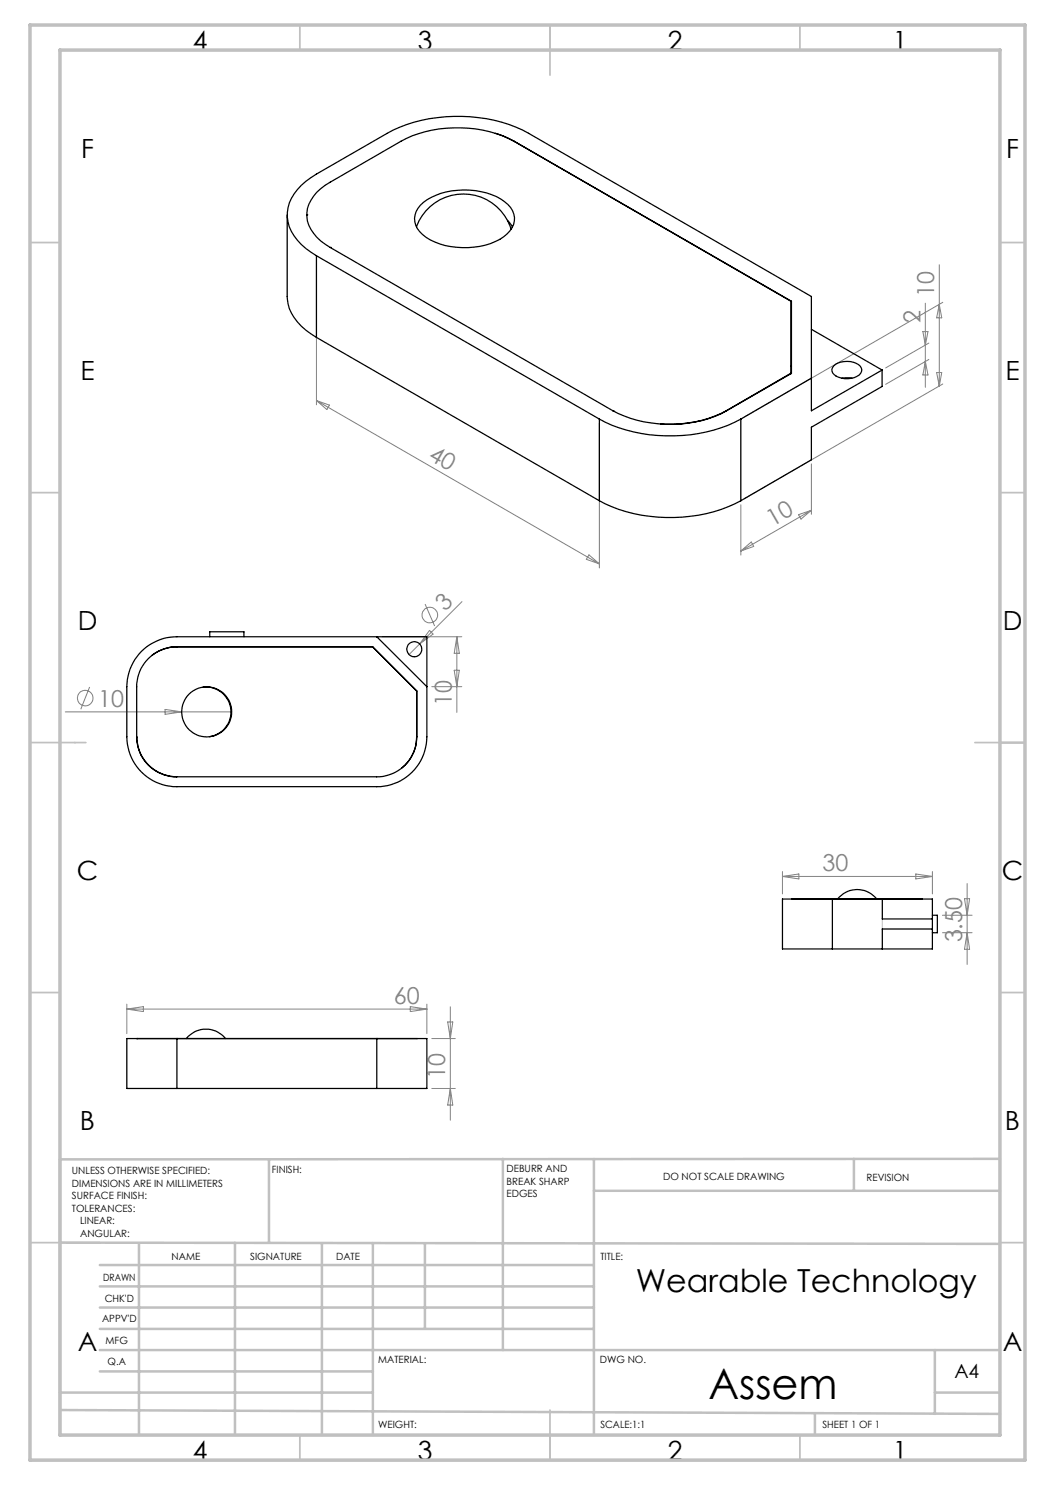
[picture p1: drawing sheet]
<svg xmlns="http://www.w3.org/2000/svg" width="210mm" height="297mm" viewBox="0 0 210 297" stroke-linecap="round" stroke-linejoin="round" font-family="sans-serif">
<g fill="none" stroke="#808080" stroke-width=".2">
<path d="M63.3 52v29M187.9 52.9v24.3M184.6 66.3h1l-.5 2.7zM185.1 60.6v16.9M185.1 72.3l.5 2.7h-1zM185.8 68.6l-8.7 5M185.8 71.9l-8.7 5M187.3 74.5h1l-.4 2.7zM187.9 60.9l.4 2.7h-1zM188.6 60.5l-39.7 22.9M188.6 76.8l-39.7 22.9M63.3 80.1l56.6 32.7"/>
<path d="M63.3 80.1l2.6 .9-.5 .9zM119.9 84.6v29M162.3 92.8v10.1M117.8 111l2.1 1.8-2.6-.9zM148.2 101v10M148.2 110.2l2-1.8 .5 .9zM159.7 102.9l2.6-.8-2.1 1.7zM162.3 102.1l-14.1 8.1M17.9 137.4l-1.7 4.4M76.4 127.3h16M85 120.8l1.9 4.4M85.9 126.1l.7 .7-2.7 2z"/>
<path d="M86.4 137.3h6M90.8 134.1h1.1l-.5 3.2zM91.4 127.3v15.2M91.4 127.3l.5 3.4h-1.1zM92.4 120.3l-10.6 10.6M13.1 142.4h33.2M33 141.9l3.3 .5-3.3 .5zM156.5 174.3v4.5M156.5 175.3h30M156.5 175.3l3.3-.5v1zM183.2 174.8l3.3 .5-3.3 .5zM186.5 174.3v4.5"/>
<path d="M192.9 179.7h1l-.5 3.4zM193.4 176.7v16.2M188.5 183.1h5.9M188.5 186.5h5.9M193.4 186.5l.5 3.4h-1zM25.4 200.8v5.9M25.4 201.8h60M25.4 201.8l3.3-.5v1zM82.1 201.3l3.3 .5-3.3 .5zM85.4 200.8v5.9M86.4 207.7h4.7M86.4 217.7h4.7"/>
<path d="M89.5 204.4h1.1l-.5 3.3zM90.1 201.4v22.6M90.1 217.7l.5 3.3h-1.1z"/>
<circle cx="17" cy="139.6" r="1.55"/>
<circle cx="86" cy="123" r="1.55"/>
</g>
<path d="M176.5 183.8v2" fill="none" stroke="#c0c0c0" stroke-width=".2"/>
<g fill="none" stroke="#c0c0c0" stroke-width=".35">
<path d="M60 5v5M110 5v10M160 5v5M6 48.5h6M200 48.5h5M6 98.5h6M200 98.5h5M6 148.5h11.2M195 148.5h10M6 198.5h6M200 198.5h5M6 248.5h14"/>
<path d="M200 248.5h5M60 287v5M110 282v10M160 287v5"/>
</g>
<g fill="none" stroke="#c0c0c0" stroke-width=".5">
<path d="M53.8 231.9v16.7M100.6 231.8v38.2M118.8 231.8v55.2M118.8 238.2h81.2M170.8 231.8v6.4M200 231.8l-188 .1v55.1M12 248.5l188 .3M20 257.3h98.8M20 253h98.8M27.8 248.8v38.2M47 248.6v38.4M64.4 248.8v38.2"/>
<path d="M74.6 248.6v38.4M85 248.8v17M12 278.5h62.6M20 265.8h98.8M20 261.5h98.8M20 274.3h54.6M20 270h180M187 278.5h13M187 270v12.8M12 282l188 .8M163 282.8v4.2"/>
</g>
<path d="M6 5h199v287h-199zM12 10h188v277h-188z" fill="none" stroke="#c0c0c0" stroke-width=".7"/>
<g fill="none" stroke="#000" stroke-width=".25">
<path d="M99.1 26.7l1.5 .5 2.3 1.1M102.9 28.3h.1M57.4 43v16.3a9.2 9.2 0 0 0 4.8 7.5l1.1 .7M61.3 43h.1M63.3 51.1a11 11 0 0 1-5.7-6.7 7.7 7.7 0 0 1 2.7-7.3l.9-.8 2.1-1.5 14.1-8.1a31.2 31.2 0 0 1 28.3 0l56.6 32.6v22.9l14.1-8.2M63.3 51.1l56.6 32.7M63.3 51.1v16.4M66 49.5a8.3 8.3 0 0 1-4.6-6.1 7.3 7.3 0 0 1 3.7-6.4l15.1-8.7a25.1 25.1 0 0 1 22.6 0l55.5 32v14.4l-13 7.5a24 24 0 0 1-13.1 2.6M66 49.5h.1M66 49.5l56.6 32.7M83.3 45.4a10 10 0 0 1 9.6-6.6 10 10 0 0 1 9.3 7.1M84.1 41.1a12.8 12.8 0 0 1 9.8-3.1 11.6 11.6 0 0 1 8.2 3.5 3.8 3.8 0 0 1-.7 5.3 13.2 13.2 0 0 1-10.1 2.7 11.3 11.3 0 0 1-7.4-3.2 3.7 3.7 0 0 1 .2-5.2z"/>
<path d="M101.5 44.1l1 1.3M63.3 67.5l56.6 32.7M158.2 60.3v14.5M158.2 74.6l-13 7.6M158.2 73.3h.1M162.3 75.6l-14.1 8.2M162.3 65.9l14.1 8.1M166.8 73.2a4.3 4.3 0 0 1 5.2 0 1.29 1.29 0 0 1-.6 2.1 4.2 4.2 0 0 1-4.9-.7 1.09 1.09 0 0 1 .3-1.4zM168.4 75.6h2M176.4 74v3.3l-14.1 8.1v6.6l-14.1 8.2M119.9 83.8a31.7 31.7 0 0 0 25.7 1.3l2.6-1.3M119.9 83.8v16.4"/>
<path d="M122.6 82.2a25.2 25.2 0 0 0 22.6 0M122.6 82.2h.1M145.2 82.2h.1M148.2 83.8v16.4M119.9 100.2a31.4 31.4 0 0 0 28.3 0M28.3 130.3a10.2 10.2 0 0 1 7.1-3h50v20.1a10 10 0 0 1-10 9.9h-40a10 10 0 0 1-10-9.9v-10.1a10 10 0 0 1 2.9-7zM29.7 131.7a8.3 8.3 0 0 1 5.6-2.3h39.2l8.9 8.8-.1 9.2a7.9 7.9 0 0 1-8 8h-40a7.9 7.9 0 0 1-8-8v-10a7.9 7.9 0 0 1 2.4-5.7zM35.4 129.4a8 8 0 0 0-5 1.7M40.6 137.4a5 5 0 0 1 5.6 4.3 5 5 0 0 1-4.3 5.7M41.9 127.3v-.9h6.9v.9M74.5 129.4l8.8 8.8M75.4 127.3l10 10"/>
<path d="M27.4 147.4a8 8 0 0 0 8 8M83.4 147.4a8.1 8.1 0 0 1-3.1 6.2M166.4 179.8h-8M166.4 179.8h18M166.4 179.8h.1M166.5 179.8h-10v10h10M166.5 179.8v10M166.5 179.8h20v10h-20M167.5 179.8a4.9 4.9 0 0 1 7.8 0M175.6 179.8h.1M176.5 179.8v4h10M186.5 185.8h-10v4"/>
<path d="M186.5 183.1h1v3.4h-1M25.4 207.7h10v10h-10zM27.3 207.7h.1M27.3 207.7h8M35.3 207.7h.1M35.3 207.7h40.1M35.4 217.7h40M37.3 207.7a5 5 0 0 1 7.8 0M75.3 207.7h8M75.3 207.7h.1M75.4 207.7h10v10h-10M75.4 207.7v10"/>
<path d="M83.3 207.7h.1"/>
<circle cx="82.9" cy="129.8" r="1.5"/>
<circle cx="41.3" cy="142.4" r="5"/>
</g>
<text font-size="8.5" x="141.7" y="279.7">Assem</text>
<text font-size="6.3" x="127.1" y="258.5">Wearable Technology</text>
<g font-size="5.3">
<text x="38.5" y="9.9">4</text>
<text x="83.5" y="9.9">3</text>
<text x="133.6" y="9.9">2</text>
<text x="178.6" y="9.9">1</text>
<text x="16.2" y="31.7">F</text>
<text x="201.2" y="31.7">F</text>
<text x="16.1" y="75.9">E</text>
<text x="201.1" y="75.9">E</text>
<text x="15.5" y="125.9">D</text>
<text x="200.5" y="125.9">D</text>
<text x="15.4" y="175.9">C</text>
<text x="200.4" y="175.9">C</text>
<text x="16" y="225.9">B</text>
<text x="201" y="225.9">B</text>
<text x="15.5" y="270.2">A</text>
<text x="200.5" y="270.2">A</text>
<text x="38.5" y="291.9">4</text>
<text x="83.5" y="291.9">3</text>
<text x="133.6" y="291.9">2</text>
<text x="178.6" y="291.9">1</text>
</g>
<g font-size="4.7" fill="#808080">
<text x="186.9" y="59.4" transform="rotate(-90 186.9 59.4)">10</text>
<text x="184.1" y="64.5" transform="rotate(-90 184.1 64.5)">2</text>
<text x="85.5" y="91.7" transform="rotate(30 85.5 91.7)">40</text>
<text x="154.5" y="105.4" transform="rotate(-30 154.5 105.4)">10</text>
<text x="89" y="122.4" transform="rotate(-45 89 122.4)">3</text>
<text x="19.6" y="141.3">10</text>
<text x="90.4" y="141.2" transform="rotate(-90 90.4 141.2)">10</text>
<text x="164.5" y="174.3">30</text>
<text x="192.4" y="188.5" transform="rotate(-90 192.4 188.5)">3.50</text>
<text x="78.8" y="200.8">60</text>
<text x="89.1" y="215.8" transform="rotate(-90 89.1 215.8)">10</text>
</g>
<text font-size="3.9" x="190.9" y="275.5">A4</text>
<g font-size="2">
<text x="14.4" y="234.8">UNLESS OTHERWISE SPECIFIED:</text>
<text x="14.4" y="237.3">DIMENSIONS ARE IN MILLIMETERS</text>
<text x="14.4" y="239.8">SURFACE FINISH:</text>
<text x="54.4" y="234.6">FINISH:</text>
<text x="101.3" y="234.5">DEBURR AND</text>
<text x="101.3" y="237">BREAK SHARP</text>
<text x="101.3" y="239.5">EDGES</text>
<text x="132.6" y="236">DO NOT SCALE DRAWING</text>
<text x="173.3" y="236.2">REVISION</text>
<text x="14.4" y="242.3">TOLERANCES:</text>
<text x="16" y="244.8">LINEAR:</text>
<text x="16" y="247.3">ANGULAR:</text>
<text x="34.3" y="252">NAME</text>
<text x="50" y="251.9">SIGNATURE</text>
<text x="67.2" y="251.9">DATE</text>
<text x="120.1" y="251.9">TITLE:</text>
<text x="20.6" y="256.1">DRAWN</text>
<text x="20.9" y="260.3">CHK'D</text>
<text x="20.4" y="264.4">APPV'D</text>
<text x="21.1" y="268.8">MFG</text>
<text x="21.5" y="273">Q.A</text>
<text x="75.6" y="272.5">MATERIAL:</text>
<text x="120" y="272.5">DWG NO.</text>
<text x="75.6" y="285.5">WEIGHT:</text>
<text x="120.1" y="285.6">SCALE:1:1</text>
<text x="164.5" y="285.6">SHEET 1 OF 1</text>
</g>
</svg>
